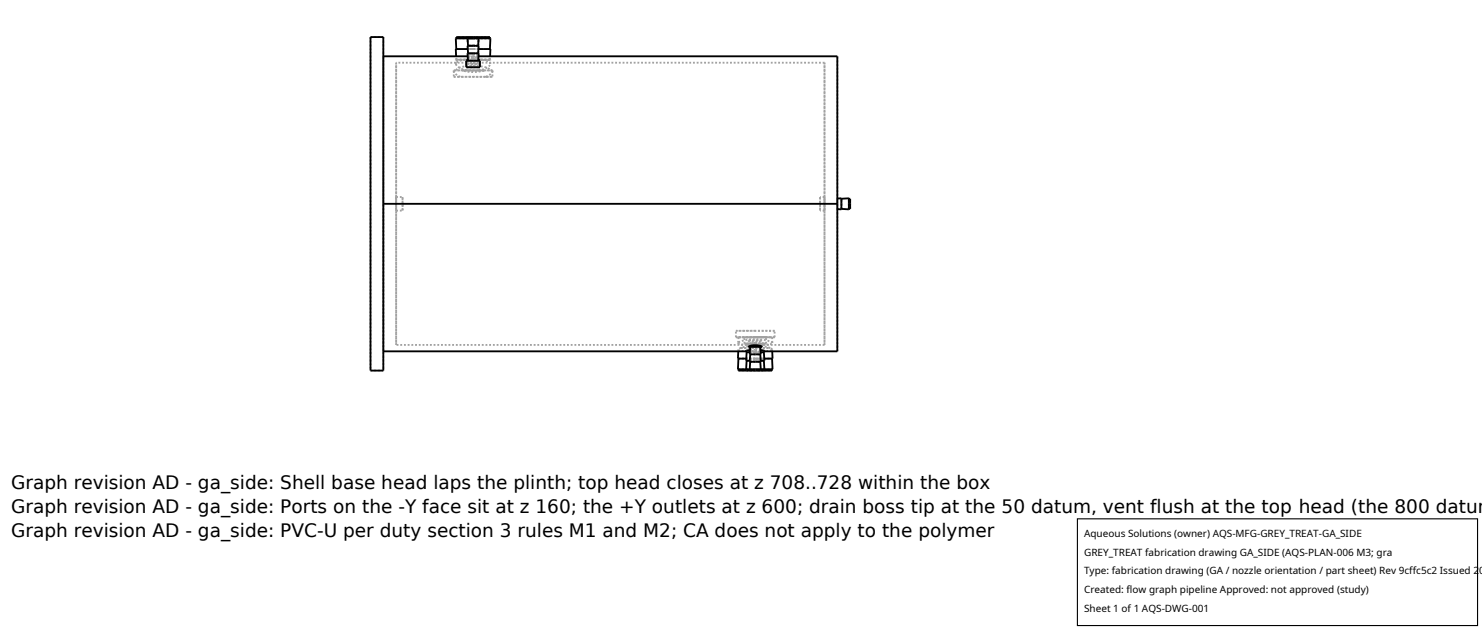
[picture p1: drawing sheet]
<svg xmlns="http://www.w3.org/2000/svg" width="212mm" height="90mm" viewBox="0 0 212 90" stroke-linecap="round" stroke-linejoin="round" font-family="sans-serif">
<g fill="none" stroke="#a0a0a0" stroke-width=".26" stroke-dasharray=".3 .3" stroke-linecap="butt">
<path d="M52.9 5.3h1.8M52.9 5.3v47.6M54.7 5.3v47.6M54.7 8v42.2M56.6 9v20.1M64.8 11h.9M64.8 10.1v.9M65.1 8.5h1.4M65.1 9.1l.2 .3 .3 .3 1.2 .4M65.1 9.1v-.6M65.2 8.5h1.4M65.2 7h2.4"/>
<path d="M65.2 5.5h2.4M65.2 8.5l-.1-.5M65.2 10.1h-.4M65.2 10.1l.1-.3 .6-.2 1.6-.2 1.8 .2 .5 .2 .2 .3M65.7 11l-.7-.5-.2-.4M66.5 8.5l-1.1 .3-.2 .1-.1 .2M66.6 8.9l.2-.2M66.6 8.7h1.9M66.6 9.1l1-.1M66.6 9h1M66.6 9.2l1 .2M66.6 9.6h1"/>
<path d="M66.6 8.7v.2M66.6 9.1v.5M66.6 9v.6M66.6 9.2v.4M66.6 8.5h-.1M66.6 8.5h-1.4M66.7 9h-.1M66.7 9h-10.1M66.8 9.6h-.2M66.8 7.6h.8M66.8 5.5h.8M66.8 6.5h.8"/>
<path d="M66.8 10.1h-.8M66.8 8h.1M66.8 8v-.4M66.8 7h.8M66.8 8.2l.7 .1 .8-.1M66.8 8.2v-.6M66.8 8.3l.7-.1 .8 .1M66.8 8.3v-.7M66.8 8.7h-.2M66.8 8.7h.8M66.8 5.3h.8M66.8 8.7v-1.1"/>
<path d="M66.8 7.6v-1.1M66.8 6.5v-1M66.8 5.3v.2M66.9 8h1.3M66.9 8h-.1M67.3 8.7h-.5M67.3 8.7h.6M67.6 8.5h-1M67.6 8.1l-.8 .1M67.6 8.1l-.8-.1M67.6 8.4l-.8-.1M67.6 7h.7"/>
<path d="M67.6 7.6h.8M67.6 8.7h.7M67.6 7h2.4M67.6 7.6h.7M67.6 5.5h.8M67.6 6.5h.8M67.6 5.5h2.4M67.6 6.5h.7M67.6 5.3h.7M67.6 5.5h.7M67.6 9l.9 .1M67.6 9h.9"/>
<path d="M67.6 9.4l.9-.2M67.6 9.6h.9M68.2 9.6h-1.2M68.2 8h.1M68.3 8.7h-.4M68.3 7.6h-1.5M68.3 8.7h-1.5M68.3 6.5h-1.5M68.3 5.5h-1.5M68.3 5.3h-1.5M68.3 8.7l.1-1.1M68.3 7.6l.1-1.1"/>
<path d="M68.3 6.5l.1-1M68.3 5.3v.2M68.3 8.7l.2 .2M68.3 8.5h-1.5M68.3 8.3l-.7 .1M68.3 8.3l.1-.7M68.3 8.2l-.7-.1M68.3 8.2l.1-.6M68.3 8l-.7 .1M68.3 8h-.1M68.3 8l.1-.4M68.3 10.1l1.2-.4 .4-.3 .1-.3"/>
<path d="M68.3 10.1h-1.5M68.4 7.6h-1.6M68.4 6.5h-1.6M68.4 5.5h-1.6M68.4 9.6h-1.6M68.4 9.6l-.8-.2-.8 .2M68.4 9h-1.7M68.5 8.5h-.9M68.5 8.5h1.5M68.5 8.9l-.3 .2-.6 .1-.7-.1-.3-.2M68.5 8.7h-.2M68.5 9.6h-.1"/>
<path d="M68.5 8.7h-1.9M68.5 9.1l-.8 .1-1.1-.1M68.5 9h-.1M68.5 9.2l-.8-.1-1.1 .1M68.5 9.6h-1.9M68.5 8.7v.2M68.5 9.1v.5M68.5 9v.6M68.5 9.2v.4M68.7 8.5h-.2M68.7 8.5h1.3M69.1 10.1h-.8"/>
<path d="M69.1 10.1l-1.4 .2-1.7-.2M69.1 10.1h-3.1M69.4 11h-3.7M69.4 11h.9M70 10.1h-4.8M70 8.5h-1.5M70 7h-4.8M70 5.5h-4.8M70 5.3h-4.8M70 8.5v-.5M70 9.1l-.1-.2-.2-.1-1-.3M70 9.1v-.6"/>
<path d="M70 8.5h-4.9M70 7h-4.9M70 5.5h-4.9M70.3 10.1h-.3M70.3 10.1h-5.5M70.3 10.1l-.2 .4-.7 .5M70.3 11h-5.5M70.3 10.1v.9M117.8 9v20.1M117.8 9h-49.4M54.7 29.1v-21.1M56.6 29.1v20.2"/>
<path d="M56.6 29.1v1M56.6 30.1v-2M56.6 28.1v1M56.6 30.1h.9M56.6 28.1h.9M57.5 29.1v-1M57.5 28.1v2M57.5 30.1v-1M117.1 29.1v1M117.1 30.1v-2M117.1 28.1v1M117.8 29.1v20.2"/>
<path d="M117.8 29.1v-1M117.8 28.1v2M117.8 30.1v-1M117.8 28.1h-.7M117.8 30.1h-.7M119.6 29.1v.8M119.6 29.9v-1.5M119.6 28.4v.7M120.2 29.9v-1.6M120.2 29.1v.7M120.2 29.8v-1.4M120.2 28.4v.7"/>
<path d="M121.2 29.9v-1.6M121.2 29.1v.7M121.2 29.8v-1.4M121.2 28.4v.7M121.4 29.8v-1.4M52.9 52.9h1.8M54.7 50.2v-21.1M56.6 49.3v-40.3M105.1 48.2h5.5M105.1 47.2h5.5M105.1 48.2v-1M105.4 51.2h4.9"/>
<path d="M105.4 52.7h4.9M105.4 49l.2 .1 .5 .1h1.8M105.5 49.9l.5 .2 1.9 .1M105.5 49.9l-.1 .3M105.5 51.2h4.8M105.5 52.7h4.8M105.5 52.9h4.8M105.5 48.2h4.8M105.5 48.2l-.1 .8M105.7 49.7h4.3M105.8 49.7h-.1M105.8 49.7l-.3 .2"/>
<path d="M105.8 49.7h4.1M106.3 49.1h3.1M106.3 48.2h3.1M106.3 49.1v-.9M106.6 50.3h2.6M106.6 51.5h2.6M106.6 52.7h2.6M106.6 49.2l.5-.1M106.6 49.1h-.3M106.6 50.3h2.5M106.6 51.5h2.5M106.6 52.7h2.5"/>
<path d="M106.6 52.9h2.5M106.6 49.1h2.5M106.6 49.1v.1M106.9 48.6l.3 .2h.6h.7l.3-.2M106.9 48.6h1.9M107.1 49.1h-.5M107.1 50.6h1.6M107.1 51.7h1.6M107.1 52.7h1.6M107.1 50l.8-.1M107.1 50.6h1.5M107.1 51.7h1.5"/>
<path d="M107.1 52.7h1.5M107.1 52.9h1.5M107.2 49.5h-.3M107.9 49.9l.7 .1M107.9 50.2l1.8-.1 .6-.2M107.9 49.5h-.7M107.9 50.3h-.8M107.9 51.2h-1.3M107.9 50.6h-.8M107.9 50.3h-1.3M107.9 51.2h-2.4M107.9 51.5h-.8"/>
<path d="M107.9 52.7h-1.3M107.9 51.7h-.8M107.9 51.5h-1.3M107.9 52.7h-2.4M107.9 52.7h-.8M107.9 52.9h-1.3M107.9 52.9h-.8M107.9 49l-1.3 .1M107.9 49.2h1.8l.6-.2M107.9 48.2h-1.6M107.9 48.2h-2.4M107.9 48.2h-2.8"/>
<path d="M107.9 47.2h-2.8M108.6 49.5h-.7M108.6 50.6h-.7M108.6 51.7h-.7M108.6 52.7h-.7M108.6 52.9h-.7M108.6 49.6l-.7 .1h-.6l-.2-.1M108.6 50.3h-.7M108.6 51.5h-.7M108.7 52.7h-.8M108.7 49.1l.4 .1M108.8 49.5h-.2"/>
<path d="M108.8 48.6h-1.9M109.1 50.3h-1.2M109.1 51.5h-1.2M109.1 52.9h-1.2M109.1 52.7h-1.2M109.1 49.1h-.4M109.1 49.1v.1M109.1 49.1l-1.2-.1M109.1 49.2h-1h-1.5M109.2 51.2h-1.3M109.2 50.1h-2.6M109.2 50.2h-2.6"/>
<path d="M109.2 52.7h-1.3M109.4 49.1h-.3M109.4 48.2h-1.5M109.4 49.1v-.9M110 49.7l-1-.2-1.1-.1-1.2 .1-1 .2M110 49.7h-.1M110.3 51.2h-2.4M110.3 52.7h-2.4M110.3 48.2h-2.4M110.3 48.2v.8M110.3 49.9l-.4-.2M110.3 49.9v.3"/>
<path d="M110.3 49l-.2-.2-.6-.2-1.6-.2-1.6 .2-.6 .2-.3 .2M110.6 48.2h-2.7M110.6 47.2h-2.7M110.6 48.2v-1M117.8 49.3v-40.3M117.8 49.3h-61.2M119.6 50.2v-42.2"/>
</g>
<g fill="none" stroke="#000" stroke-width=".26">
<path d="M52.9 5.3h1.8v47.6h-1.8zM54.7 8h12.1M65.2 5.5v-.2h4.8v.2M65.2 7l-.1-1.5h4.9v1.5M66.6 8.7h1.9v.9h-1.9zM66.6 8.5h.2M66.8 5.5v1M66.8 7h-1.7v1M66.8 8.7v-1.1h1.6l-.1 1.1M66.8 7.6v-1.1h1.6l-.1 1.1M66.8 5.3v.2M68.3 5.3v.2"/>
<path d="M68.3 8.5h.2M68.3 7h1.7v1M68.3 8h51.3v42.2h-10.4M68.4 5.5l-.1 1M54.7 29.1h64.9M119.6 28.4l.6-.1v1.6h-.6M120.2 28.4l1-.1v1.6l-1-.1M121.2 28.4h.2v1.4h-.2M54.7 50.2h51.9M105.4 50.2v1h1.2M105.5 52.7v.2h4.8v-.2M105.5 51.2l-.1 1.5h4.9v-1.5"/>
<path d="M106.6 50.3v1.2h.5M106.6 51.5v1.2M106.6 52.7v.2M106.9 49.5l1-.2 .6 .1 .3 .1zM107.1 50l-.5 .1v.2h.5M107.1 50.6v1.1h1.6l-.1-1.1M107.1 51.7v1M107.1 52.7v.2M107.2 49.5l-.1 1.1h1.6l-.1-1.1M108.6 51.7l.1 1M108.6 52.7v.2M108.6 50l.6 .1v.2h-.6"/>
<path d="M109.1 50.3l.1 1.2h-.6M109.1 51.5l.1 1.2M109.1 52.7v.2M110.3 50.2v1h-1.1"/>
</g>
<path d="M153.9 74.1h57.1v15.2h-57.1z" fill="#fff" stroke="#000" stroke-width=".16"/>
<g font-size="2.6">
<text x="1.6" y="69.8">Graph revision AD - ga_side: Shell base head laps the plinth; top head closes at z 708..728 within the box</text>
<text x="1.6" y="73.3">Graph revision AD - ga_side: Ports on the -Y face sit at z 160; the +Y outlets at z 600; drain boss tip at the 50 datum, vent flush at the top head (the 800 datum</text>
<text x="1.6" y="76.7">Graph revision AD - ga_side: PVC-U per duty section 3 rules M1 and M2; CA does not apply to the polymer</text>
</g>
<g font-size="1.4">
<text x="154.8" y="76.6">Aqueous Solutions (owner) AQS-MFG-GREY_TREAT-GA_SIDE</text>
<text x="154.8" y="79.3">GREY_TREAT fabrication drawing GA_SIDE (AQS-PLAN-006 M3; gra</text>
<text x="154.8" y="82">Type: fabrication drawing (GA / nozzle orientation / part sheet) Rev 9cffc5c2 Issued 20</text>
<text x="154.8" y="84.7">Created: flow graph pipeline Approved: not approved (study)</text>
<text x="154.8" y="87.4">Sheet 1 of 1 AQS-DWG-001</text>
</g>
</svg>
